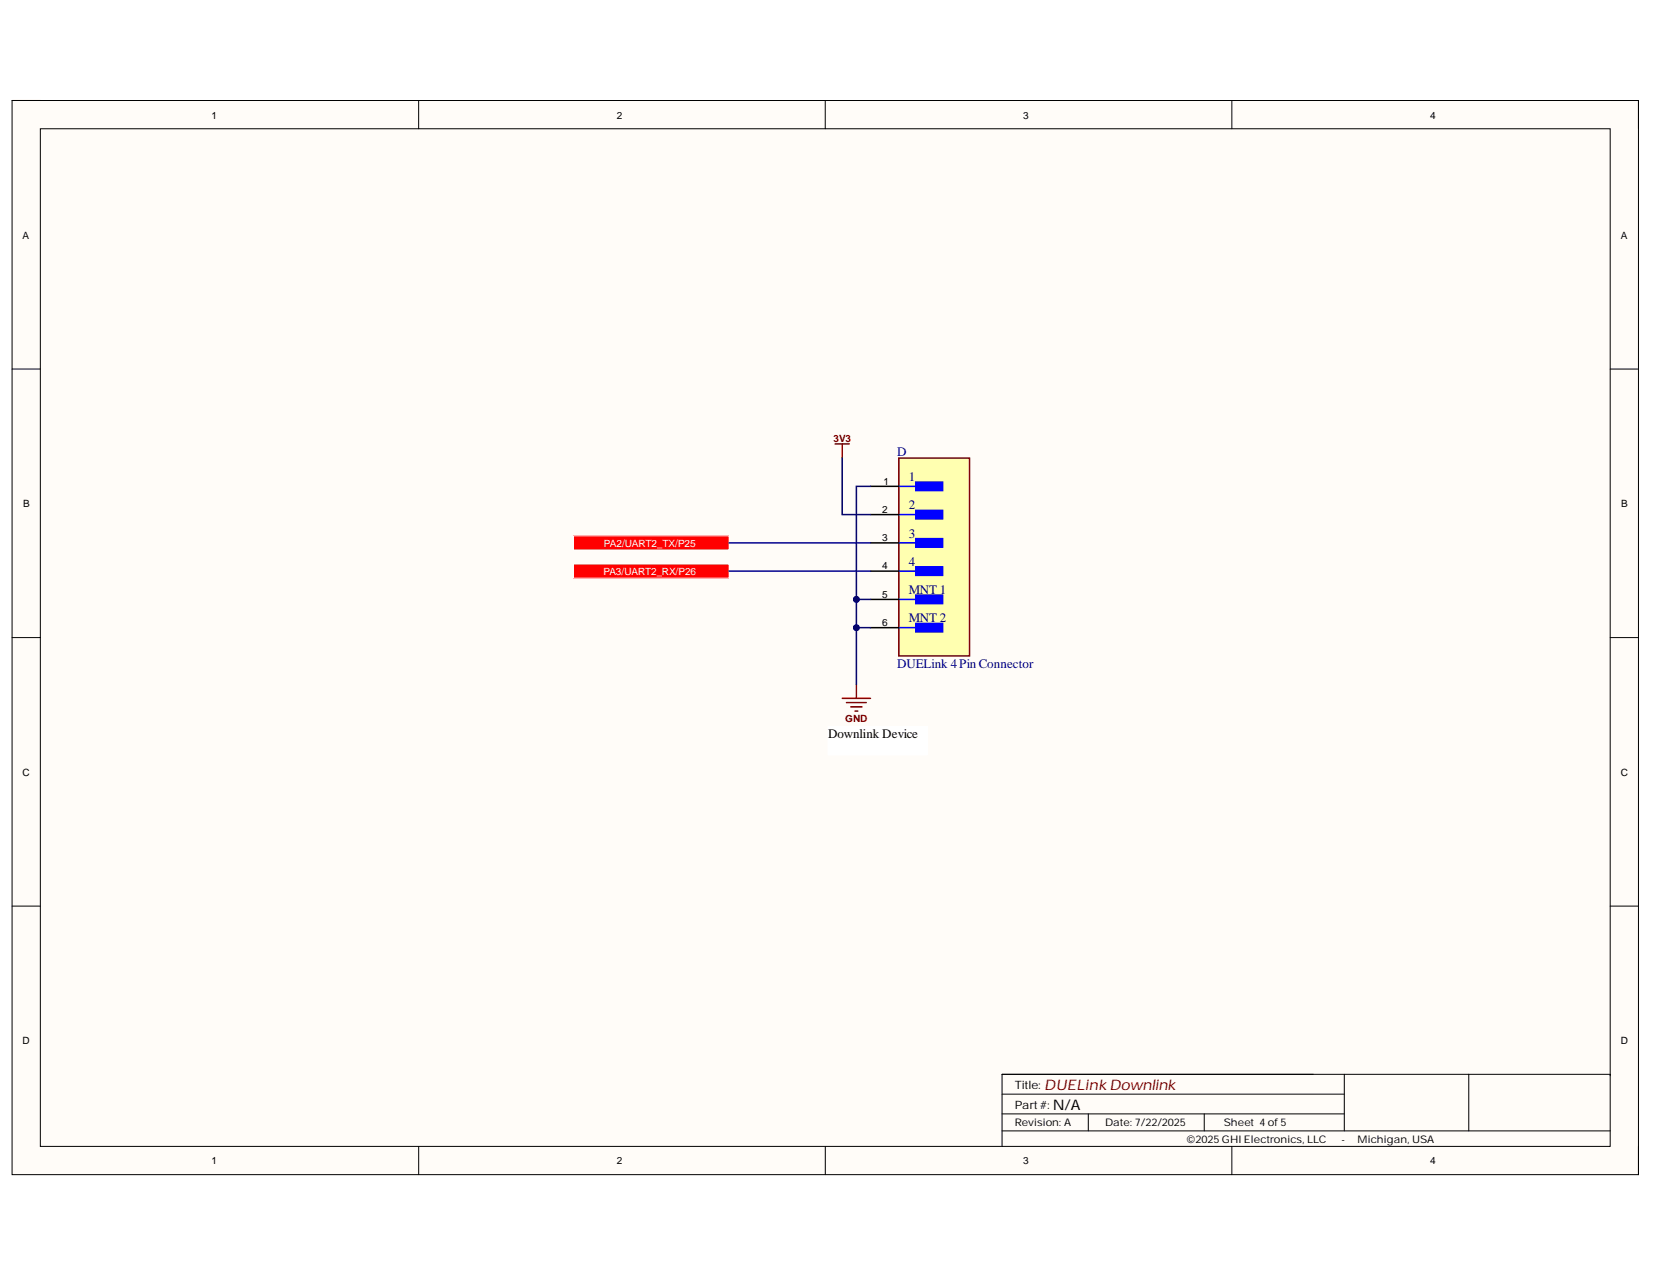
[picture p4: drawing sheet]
<svg xmlns="http://www.w3.org/2000/svg" width="279mm" height="216mm" viewBox="0 0 279 216" stroke-linecap="round" stroke-linejoin="round" font-family="sans-serif">
<path d="M2 17h274.9v181.6h-274.9z" fill-rule="evenodd" fill="#fffcf8"/>
<path d="M2 17h274.9v181.6h-274.9z" fill="none" stroke="#000" stroke-width=".17"/>
<path d="M6.8 21.8h265.4v172h-265.4z" fill-rule="evenodd" fill="#fffcf8"/>
<g fill="none" stroke="#000" stroke-width=".17">
<path d="M2 17h4.8M70.8 17v4.8M139.5 17v4.8M208.2 17v4.8M272.2 17h4.7v4.8M6.8 21.8h265.4v172h-265.4zM2 62.4h4.8M272.2 62.4h4.7M2 107.8h4.8M272.2 107.8h4.7M2 153.2h4.8M272.2 153.2h4.7"/>
<path d="M70.8 193.8v4.8M139.5 193.8v4.8M169.4 188.3h57.8M169.4 191.2h102.8M169.4 185h57.8M184 188.3v2.9M203.6 188.3v2.9M208.2 193.8v4.8M227.2 181.6v9.6M248.3 181.6v9.6M272.2 181.9v-.3h-102.8v12.2M276.9 193.8v4.8"/>
</g>
<path d="M140 122.8h16.7v4.8h-16.7z" fill-rule="evenodd" fill="#fff"/>
<path d="M140 122.8h16.7v4.8h-16.7z" fill="none" stroke="#fff" stroke-width=".17"/>
<path d="M141.2 75.1h2.4M142.4 75.1v2.3M142.4 118.1h4.7M143.1 118.8h3.3M143.8 119.5h1.9M144.8 115.7v2.4M144.5 120.2h.5" fill="none" stroke="#800000" stroke-width=".25"/>
<path d="M96.9 90.6h26.3v2.4h-26.3z" fill-rule="evenodd" fill="#f00"/>
<path d="M96.9 90.6h26.3v2.4h-26.3z" fill="none" stroke="#fff" stroke-width=".17"/>
<path d="M96.9 95.4h26.3v2.4h-26.3z" fill-rule="evenodd" fill="#f00"/>
<path d="M96.9 95.4h26.3v2.4h-26.3z" fill="none" stroke="#fff" stroke-width=".17"/>
<path d="M151.9 77.4h12v33.5h-12z" fill-rule="evenodd" fill="#ffffb0"/>
<path d="M151.9 77.4h12v33.5h-12z" fill="none" stroke="#800000" stroke-width=".25"/>
<path d="M154.8 81.5h4.5v1.4h-4.5z" fill-rule="evenodd" fill="#00f"/>
<path d="M151.9 82.2h5.3M154.8 81.5h4.5v1.4h-4.5z" fill="none" stroke="#00f" stroke-width=".25"/>
<path d="M154.8 86.3h4.5v1.4h-4.5z" fill-rule="evenodd" fill="#00f"/>
<path d="M151.9 87h5.3M154.8 86.3h4.5v1.4h-4.5z" fill="none" stroke="#00f" stroke-width=".25"/>
<path d="M154.8 91.1h4.5v1.4h-4.5z" fill-rule="evenodd" fill="#00f"/>
<path d="M151.9 91.8h5.3M154.8 91.1h4.5v1.4h-4.5z" fill="none" stroke="#00f" stroke-width=".25"/>
<path d="M154.8 95.8h4.5v1.5h-4.5z" fill-rule="evenodd" fill="#00f"/>
<path d="M151.9 96.6h5.3M154.8 95.8h4.5v1.5h-4.5z" fill="none" stroke="#00f" stroke-width=".25"/>
<path d="M154.8 100.6h4.5v1.5h-4.5z" fill-rule="evenodd" fill="#00f"/>
<path d="M151.9 101.3h5.3M154.8 100.6h4.5v1.5h-4.5z" fill="none" stroke="#00f" stroke-width=".25"/>
<path d="M154.8 105.4h4.5v1.4h-4.5z" fill-rule="evenodd" fill="#00f"/>
<path d="M151.9 106.1h5.3M154.8 105.4h4.5v1.4h-4.5z" fill="none" stroke="#00f" stroke-width=".25"/>
<path d="M147.1 82.2h4.8M147.1 87h4.8M147.1 91.8h4.8M147.1 96.6h4.8M147.1 101.3h4.8M147.1 106.1h4.8" fill="none" stroke="#000" stroke-width=".25"/>
<path d="M142.4 77.4v9.6h4.7M144.8 101.3h2.3" fill="none" stroke="#000080" stroke-width=".25"/>
<circle cx="144.7" cy="101.3" r=".48" fill="#000080"/>
<circle cx="144.7" cy="101.3" r=".48" fill="none" stroke="#000080" stroke-width=".17"/>
<path d="M144.8 106.1h2.3" fill="none" stroke="#000080" stroke-width=".25"/>
<circle cx="144.7" cy="106.1" r=".48" fill="#000080"/>
<circle cx="144.7" cy="106.1" r=".48" fill="none" stroke="#000080" stroke-width=".17"/>
<path d="M123.2 96.6h23.9M123.2 91.8h23.9M147.1 82.2h-2.3v33.5" fill="none" stroke="#000080" stroke-width=".25"/>
<circle cx="144.7" cy="101.3" r=".48" fill="#000080"/>
<circle cx="144.7" cy="101.3" r=".48" fill="none" stroke="#000080" stroke-width=".17"/>
<circle cx="144.7" cy="106.1" r=".48" fill="#000080"/>
<circle cx="144.7" cy="106.1" r=".48" fill="none" stroke="#000080" stroke-width=".17"/>
<text font-size="2.5" fill="#800000" x="176.5" y="184.3">DUELink Downlink</text>
<text font-size="2.5" x="177.9" y="187.7">N/A</text>
<g font-size="2.2" fill="#000080">
<text x="151.6" y="77">D</text>
<text x="153.6" y="81.3">1</text>
<text x="153.6" y="86.1">2</text>
<text x="153.6" y="90.9">3</text>
<text x="153.6" y="95.6">4</text>
<text x="153.6" y="100.4">MNT 1</text>
<text x="153.6" y="105.2">MNT 2</text>
<text x="151.6" y="112.9">DUELink 4Pin Connector</text>
</g>
<text font-size="2.2" x="140" y="124.8">Downlink Device</text>
<g font-size="1.9">
<text x="171.5" y="184.1">Title:</text>
<text x="171.5" y="187.4">Part#:</text>
</g>
<g font-size="1.8">
<text x="171.5" y="190.4">Revision: A</text>
<text x="186.8" y="190.4">Date: 7/22/2025</text>
<text x="206.9" y="190.4">Sheet 4of5</text>
<text x="200.6" y="193.2">©2025GHI Electronics, LLC</text>
<text x="226.8" y="193.2">-</text>
<text x="229.5" y="193.2">Michigan, USA</text>
</g>
<g font-size="1.7">
<text x="35.8" y="20">1</text>
<text x="104.3" y="20">2</text>
<text x="173" y="20">3</text>
<text x="241.7" y="20">4</text>
<text x="3.8" y="40.3">A</text>
<text x="273.9" y="40.3">A</text>
<text x="149.4" y="81.9">1</text>
<text x="3.9" y="85.7">B</text>
<text x="149.1" y="86.7">2</text>
<text x="274" y="85.7">B</text>
<text x="149.1" y="91.5">3</text>
<text x="149.1" y="96.2">4</text>
<text x="149.1" y="101">5</text>
<text x="149.1" y="105.8">6</text>
<text x="3.8" y="131.1">C</text>
<text x="273.9" y="131.1">C</text>
<text x="3.8" y="176.5">D</text>
<text x="273.9" y="176.5">D</text>
<text x="35.8" y="196.8">1</text>
<text x="104.3" y="196.8">2</text>
<text x="173" y="196.8">3</text>
<text x="241.7" y="196.8">4</text>
</g>
<g font-size="1.7" fill="#800000">
<text x="140.9" y="74.7">3V3</text>
<text x="142.8" y="122.1">GND</text>
</g>
<g font-size="1.7" fill="#fff">
<text x="102.1" y="92.4">PA2/UART2_TX/P25</text>
<text x="102" y="97.2">PA3/UART2_RX/P26</text>
</g>
</svg>
